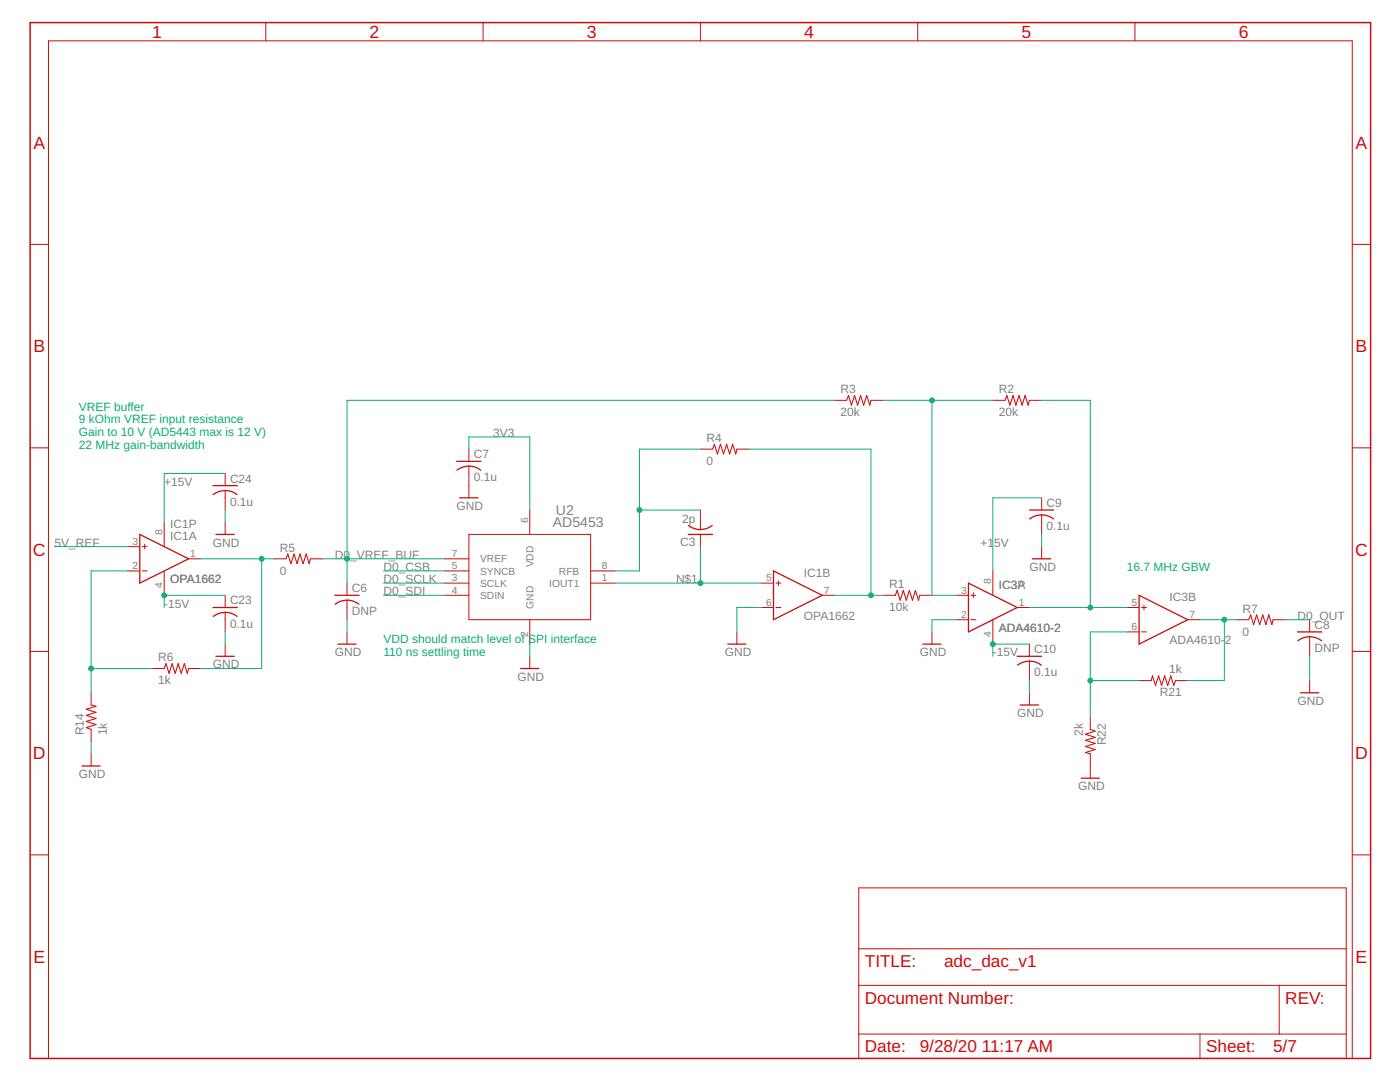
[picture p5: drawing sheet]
<svg xmlns="http://www.w3.org/2000/svg" width="279mm" height="216mm" viewBox="0 0 279 216" stroke-linecap="round" stroke-linejoin="round" font-family="sans-serif">
<g fill="none" stroke="#c90d0c" stroke-width=".25">
<path d="M42.5 96.9h4.9M42.6 98.7a3.9 3.9 0 0 1 4.7 0M91.1 92.1h4.9M91.2 93.8a3.9 3.9 0 0 1 4.7 0M91.7 99.3h3.7M27.9 106.6l9.7 4.9-9.7 4.9zM43.1 106.6h3.7M66.8 118.8h4.9M137.4 106.6h4.8M137.4 104.9a3.8 3.8 0 0 0 4.7 0M154.4 113.9l9.7 4.9-9.7 4.9zM193.3 116.4l9.7 4.8-9.7 4.9z"/>
<path d="M205.4 101.8h4.9M205.5 103.5a3.8 3.8 0 0 1 4.7 0M206 111.5h3.7M227.3 118.8l9.7 4.9-9.7 4.8zM42.5 121.2h4.9M42.6 123a3.8 3.8 0 0 1 4.7 0M43.1 131h3.7M66.9 120.6a3.8 3.8 0 0 1 4.7 0M67.4 128.5h3.7M103.9 133.4h3.6M145.2 128.5h3.7M184.1 128.5h3.7"/>
<path d="M203 131h4.9M203.1 132.7a3.9 3.9 0 0 1 4.7 0M258.9 126.1h4.9M259.5 138.2h3.7M261.4 127l1.5 .3 .9 .6M261.4 127.1l-1 .1-1.4 .7M16.4 152.8h3.6M203.6 140.7h3.7M215.8 155.3h3.6"/>
</g>
<g fill="none" stroke="#c90d0c" stroke-width=".2">
<path d="M53 4.5v3.6M96.4 4.5v3.6M139.8 4.5v3.6M183.2 4.5v3.6M226.5 4.5v3.6M6 48.8h3.7M269.9 48.8h3.6M166.5 79.9h2.5M173.8 79.9h2.5M198.1 79.9h2.5M205.4 79.9h2.5M6 89.4h3.7"/>
<path d="M44.9 94.5v2.4M44.9 97.9v3.9M93.6 89.6v2.5M93.6 93v6.3M139.8 89.6h2.4M147.1 89.6h2.4M207.9 99.3v2.5M269.9 89.4h3.6M25.5 109.1h2.4M25.5 113.9h2.4M28.4 109.1h1M28.4 113.9h1"/>
<path d="M28.9 108.6v1M32.8 104.2v4.9M32.8 113.9v4.9M37.6 111.5h2.5M44.9 104.2v2.4M44.9 118.8v2.4M54.7 111.5h2.4M62 111.5h2.4M69.3 116.4v2.4M69.3 119.8v3.9M88.7 111.5h4.9M88.7 118.8h4.9"/>
<path d="M88.7 113.9h4.9M88.7 116.4h4.9M93.6 106.6h24.3v17.1h-24.3zM105.7 101.8v4.8M117.9 113.9h4.8M117.9 116.4h4.8M139.8 101.8v3.9M139.8 106.6v2.5M151.9 116.4h2.5M154.9 116.4h.9M155.3 115.9v.9M164.1 118.8h2.4"/>
<path d="M176.3 118.8h2.4M183.6 118.8h2.4M190.8 118.8h2.5M193.8 118.8h.9M194.2 118.3v1M198.1 113.9v4.9M207.9 102.7v3.9M207.9 109.1v2.4M6 130h3.7M18.2 138.2v2.5M30.3 133.4h2.5M37.6 133.4h2.5"/>
<path d="M44.9 122.2v3.9M44.9 128.5v2.5M69.3 126.1v2.4M105.7 123.7v4.8M105.7 131v2.4M147.1 126.1v2.4M151.9 121.2h2.5M154.9 121.2h.9M186 126.1v2.4M190.8 123.7h2.5M193.8 123.7h.9M198.1 123.7v4.8"/>
<path d="M203 121.2h2.4M205.4 128.5v2.5M205.4 131.9v3.9M205.4 138.2v2.5M224.9 121.2h2.4M224.9 126.1h2.4M227.3 135.8h2.5M227.8 121.2h1M227.8 126.1h1M228.3 120.7v1M234.6 135.8h2.4M237 123.7h2.5"/>
<path d="M246.8 123.7h2.4M254.1 123.7h2.4M261.4 123.7v2.4M261.4 127.1v3.9M261.4 135.8v2.4M269.9 130h3.6M18.2 145.5v2.5M18.2 150.4v2.4M217.6 143.1v2.4M217.6 150.4v4.9M6 170.6h3.7M171.4 177.2h97.3v34h-97.3z"/>
<path d="M269.9 170.6h3.6M171.4 196.6h97.3M171.4 189.3h97.3M255.3 196.6v9.7M9.7 211.2v-203.1h260.2v203.1M171.4 206.3h97.3M239.5 206.3v4.9"/>
</g>
<path d="M169 79.9l.3-1 .6 2 .6-2 .7 2 .5-2 .7 2 .6-2 .6 2 .2-1M200.6 79.9l.3-1 .6 2 .7-2 .6 2 .6-2 .6 2 .6-2 .6 2 .2-1M142.2 89.6l.4-1 .6 2 .6-2 .6 2 .6-2 .6 2 .6-2 .6 2 .3-1M57.1 111.5l.3-1 .7 2 .6-2 .6 2 .6-2 .6 2 .6-2 .6 2 .3-1M178.7 118.8l.3-1 .7 2 .6-2 .6 2 .6-2 .6 2 .6-2 .6 2 .3-1M32.8 133.4l.3-1 .6 2 .7-2 .6 2 .6-2 .6 2 .6-2 .6 2 .2-1M229.8 135.8l.2-.9 .6 1.9 .6-1.9 .6 1.9 .6-1.9 .6 1.9 .6-1.9 .7 1.9 .3-1M249.2 123.7l.4-1 .6 1.9 .6-1.9 .6 1.9 .6-1.9 .6 1.9 .6-1.9 .6 1.9 .3-.9M18.2 140.7l1 .2-2 .6 2 .6-2 .6 2 .7-2 .6 2 .6-2 .6 1 .3M217.6 145.5l1 .4-2 .6 2 .6-2 .6 2 .6-2 .6 2 .7-2 .6 1 .2" fill="none" stroke="#c90d0c" stroke-width=".21"/>
<path d="M6 4.5h267.5v206.7h-267.5z" fill="none" stroke="#c90d0c" stroke-width=".3"/>
<g fill="none" stroke="#0dab76" stroke-width=".2">
<path d="M166.5 79.9h-97.2v36.5M176.3 79.9h21.8M186 79.9v38.9h4.8M207.9 79.9h9.7v41.3M44.9 94.5h-12.1v9.7M93.6 89.6v-2.4h12.1v14.6M139.8 89.6h-12.2v24.3h-4.9M149.5 89.6h24.3v29.2M207.9 99.3h-9.8v14.6M10.9 109.1h14.6M25.5 113.9h-7.3v24.3M40.1 111.5h14.6"/>
<path d="M44.9 118.8h-12.1v2.4M44.9 101.8v2.4M52.2 111.5v21.9h-12.1M64.4 111.5h24.3M76.5 116.4h12.2M76.5 113.9h12.2M76.5 118.8h12.2M122.7 116.4h29.2M127.6 101.8h12.2M139.8 109.1v7.3M166.5 118.8h9.8M207.9 106.6v2.5"/>
<path d="M18.2 133.4h12.1M44.9 126.1v2.4M69.3 123.7v2.4M105.7 128.5v2.5M151.9 121.2h-4.8v4.9M190.8 123.7h-4.8v2.4M205.4 121.2h19.5M205.4 128.5h-7.3v2.5M205.4 135.8v2.4M217.6 135.8h9.7M224.9 126.1h-7.3v17M239.5 123.7h7.3"/>
<path d="M244.3 123.7v12.1h-7.3M256.5 123.7h4.9M261.4 131v4.8M18.2 148v2.4"/>
</g>
<g fill="#0dab76" stroke="#0dab76" stroke-width=".2">
<circle cx="217.6" cy="121.2" r=".49"/>
<circle cx="69.3" cy="111.5" r=".49"/>
<circle cx="139.8" cy="116.4" r=".49"/>
<circle cx="186" cy="79.9" r=".49"/>
<circle cx="173.8" cy="118.8" r=".49"/>
<circle cx="127.6" cy="101.8" r=".49"/>
<circle cx="198.1" cy="128.5" r=".49"/>
<circle cx="32.8" cy="118.8" r=".49"/>
<circle cx="18.2" cy="133.4" r=".49"/>
<circle cx="244.3" cy="123.7" r=".49"/>
<circle cx="217.6" cy="135.8" r=".49"/>
<circle cx="52.2" cy="111.5" r=".49"/>
</g>
<g font-size="3.5" fill="#c90d0c">
<text x="30.4" y="7.6">1</text>
<text x="73.7" y="7.6">2</text>
<text x="117.1" y="7.6">3</text>
<text x="160.5" y="7.6">4</text>
<text x="203.9" y="7.6">5</text>
<text x="247.2" y="7.6">6</text>
<text x="6.7" y="29.7">A</text>
<text x="270.5" y="29.7">A</text>
<text x="6.7" y="70.3">B</text>
<text x="270.5" y="70.3">B</text>
<text x="6.6" y="110.9">C</text>
<text x="270.4" y="110.9">C</text>
<text x="6.6" y="151.5">D</text>
<text x="270.4" y="151.5">D</text>
<text x="6.7" y="192.1">E</text>
<text x="270.5" y="192.1">E</text>
</g>
<g font-size="3.4" fill="#c90d0c">
<text x="172.6" y="193">TITLE:</text>
<text x="188.4" y="193">adc_dac_v1</text>
<text x="172.6" y="200.3">Document Number:</text>
<text x="256.5" y="200.3">REV:</text>
<text x="172.6" y="210">Date:</text>
<text x="183.5" y="210">9/28/20</text>
<text x="195.9" y="210">11:17 AM</text>
<text x="240.7" y="210">Sheet:</text>
<text x="254.1" y="210">5/7</text>
</g>
<g font-size="2.8" fill="#808080">
<text x="110.3" y="105.2">AD5453</text>
<text x="110.9" y="102.8">U2</text>
</g>
<g font-size="2.4" fill="#0dab76">
<text x="15.7" y="81.9">VREF buffer</text>
<text x="15.7" y="84.5">9 kOhm VREF input resistance</text>
<text x="15.7" y="87.1">Gain to 10 V (AD5443 max is 12 V)</text>
<text x="15.7" y="89.6">22 MHz gain-bandwidth</text>
<text x="224.9" y="113.9">16.7 MHz GBW</text>
<text x="76.5" y="128.4">VDD should match level of SPI interface</text>
<text x="76.5" y="131">110 ns settling time</text>
</g>
<g font-size="2.4" fill="#808080">
<text x="167.7" y="83">20k</text>
<text x="167.7" y="78.4">R3</text>
<text x="199.4" y="83">20k</text>
<text x="199.4" y="78.4">R2</text>
<text x="98.4" y="87.2">3V3</text>
<text x="141" y="88.2">R4</text>
<text x="94.5" y="91.4">C7</text>
<text x="141" y="92.8">0</text>
<text x="32.8" y="96.9">+15V</text>
<text x="45.9" y="100.9">0.1u</text>
<text x="45.9" y="96.3">C24</text>
<text x="91.1" y="101.8">GND</text>
<text x="94.5" y="96.1">0.1u</text>
<text x="208.8" y="101.2">C9</text>
<text x="34" y="107.8">IC1A</text>
<text x="34" y="105.4">IC1P</text>
<text x="136.1" y="104.3">2p</text>
<text x="208.8" y="105.8">0.1u</text>
<text x="10.9" y="109.1">5V_REF</text>
<text x="42.5" y="109.1">GND</text>
<text x="55.9" y="110.1">R5</text>
<text x="66.8" y="111.5">D0</text>
<text x="69.9" y="111.5">_VREF_BUF</text>
<text x="76.5" y="113.9">D0_CSB</text>
<text x="135.8" y="108.9">C3</text>
<text x="195.7" y="109.1">+1</text>
<text x="198.4" y="109.1">5V</text>
<text x="205.4" y="113.9">GND</text>
<text x="34" y="116.4">OPA1662</text>
<text x="55.9" y="114.7">0</text>
<text x="70.2" y="118.2">C6</text>
<text x="76.5" y="116.4">D0_SCLK</text>
<text x="76.5" y="118.8">D0_SDI</text>
<text x="134.9" y="116.4">N$1</text>
<text x="160.4" y="115.1">IC1B</text>
<text x="177.5" y="117.4">R1</text>
<text x="199.4" y="117.6">IC3A</text>
<text x="199.4" y="117.6">IC3P</text>
<text x="32.8" y="121.2">-15V</text>
<text x="45.9" y="125.2">0.1u</text>
<text x="45.9" y="120.6">C23</text>
<text x="70.2" y="122.8">DNP</text>
<text x="160.4" y="123.7">OPA1662</text>
<text x="177.5" y="122">10k</text>
<text x="233.4" y="120">IC3B</text>
<text x="248" y="122.2">R7</text>
<text x="258.9" y="123.7">D0</text>
<text x="262" y="123.7">_OUT</text>
<text x="262.3" y="125.5">C8</text>
<text x="31.6" y="131.9">R6</text>
<text x="66.8" y="131">GND</text>
<text x="144.6" y="131">GND</text>
<text x="183.5" y="131">GND</text>
<text x="198.1" y="131">-15V</text>
<text x="199.4" y="126.1">ADA4610-2</text>
<text x="206.4" y="130.3">C10</text>
<text x="233.4" y="128.5">ADA4610-</text>
<text x="244.4" y="128.5">2</text>
<text x="248" y="126.8">0</text>
<text x="262.3" y="130.1">DNP</text>
<text x="31.6" y="136.5">1k</text>
<text x="42.5" y="133.4">GND</text>
<text x="103.3" y="135.8">GND</text>
<text x="206.4" y="135">0.1u</text>
<text x="233.3" y="134.3">1k</text>
<text x="203" y="143.1">GND</text>
<text x="231.5" y="138.9">R21</text>
<text x="258.9" y="140.7">GND</text>
<text x="16.7" y="146.8" transform="rotate(-90 16.7 146.8)">R14</text>
<text x="21.3" y="146.8" transform="rotate(-90 21.3 146.8)">1k</text>
<text x="216.1" y="146.8" transform="rotate(-90 216.1 146.8)">2k</text>
<text x="220.7" y="148.7" transform="rotate(-90 220.7 148.7)">R22</text>
<text x="15.7" y="155.3">GND</text>
<text x="215.2" y="157.7">GND</text>
</g>
<g font-size="2.1" fill="#808080">
<text x="32.4" y="106.8" transform="rotate(-90 32.4 106.8)">8</text>
<text x="105.4" y="104.4" transform="rotate(-90 105.4 104.4)">6</text>
<text x="26.4" y="108.7">3</text>
<text x="26.4" y="113.6">2</text>
<text x="38" y="111.2">1</text>
<text x="90.2" y="113.6">5</text>
<text x="90.2" y="111.2">7</text>
<text x="95.8" y="112.2">VREF</text>
<text x="106.5" y="113.2" transform="rotate(-90 106.5 113.2)">VDD</text>
<text x="120.1" y="113.6">8</text>
<text x="32.4" y="117.3" transform="rotate(-90 32.4 117.3)">4</text>
<text x="90.2" y="116">3</text>
<text x="90.2" y="118.5">4</text>
<text x="95.8" y="117.1">SCLK</text>
<text x="95.8" y="119.5">SDIN</text>
<text x="95.8" y="114.7">SYNCB</text>
<text x="109.6" y="117.1">IOUT1</text>
<text x="111.5" y="114.7">RFB</text>
<text x="120.1" y="116">1</text>
<text x="152.9" y="116">5</text>
<text x="164.4" y="118.5">7</text>
<text x="191.8" y="118.5">3</text>
<text x="197.8" y="116.6" transform="rotate(-90 197.8 116.6)">8</text>
<text x="106.5" y="121.4" transform="rotate(-90 106.5 121.4)">GND</text>
<text x="152.9" y="120.9">6</text>
<text x="191.8" y="123.3">2</text>
<text x="203.3" y="120.9">1</text>
<text x="225.8" y="120.9">5</text>
<text x="225.8" y="125.7">6</text>
<text x="237.4" y="123.3">7</text>
<text x="105.4" y="127" transform="rotate(-90 105.4 127)">2</text>
<text x="197.8" y="127" transform="rotate(-90 197.8 127)">4</text>
</g>
</svg>
